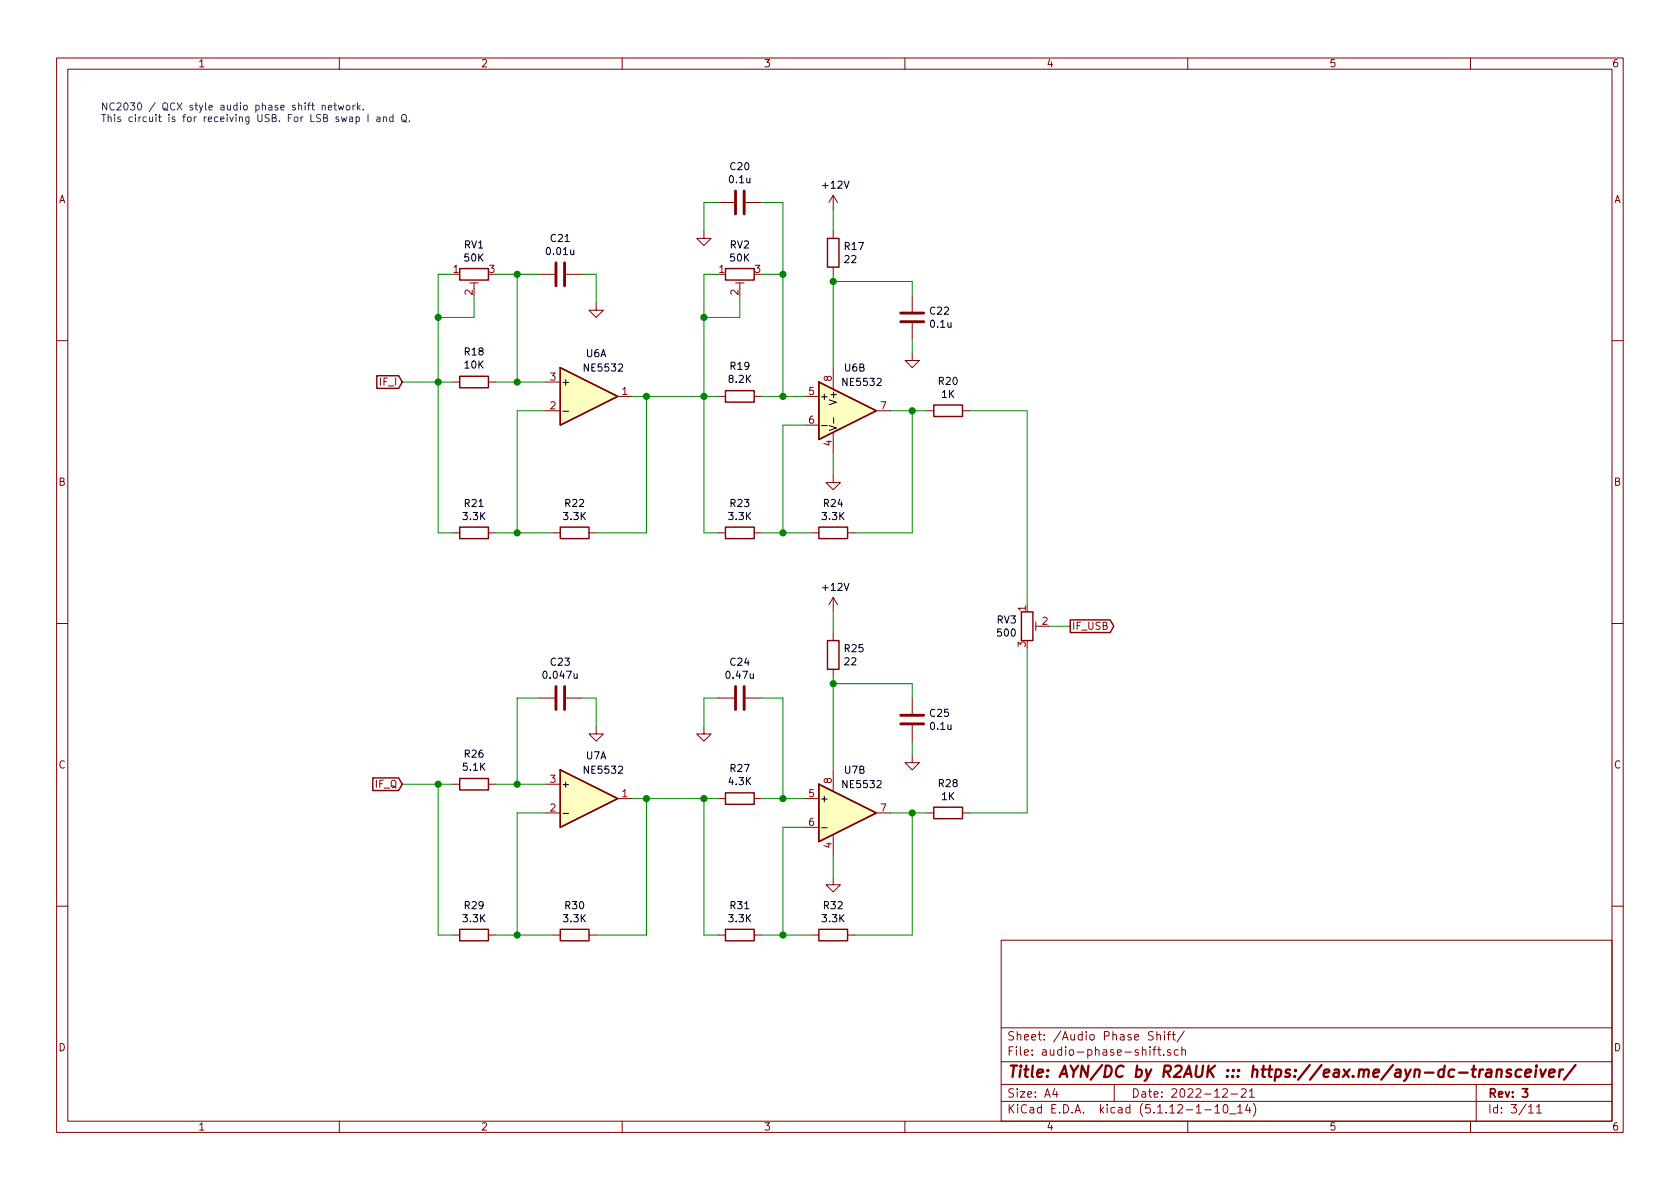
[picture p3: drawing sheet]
EESchema Schematic File Version 4
EELAYER 30 0
EELAYER END
$Descr A4 11693 8268
encoding utf-8
Sheet 3 11
Title "AYN/DC by R2AUK ::: https://eax.me/ayn-dc-transceiver/"
Date "2022-12-21"
Rev "3"
Comp ""
Comment1 ""
Comment2 ""
Comment3 ""
Comment4 ""
$EndDescr
$Comp
L Amplifier_Operational:NE5532 U6
U 1 1
P 4100 2750
F 0 "U6" H 4150 3050 50  0000 C CNN
F 1 "NE5532" H 4200 2950 50  0000 C CNN
F 2 "Package_SO:SOIC-8_5.23x5.23mm_P1.27mm" H 4100 2750 50  0001 C CNN
F 3 "http://www.ti.com/lit/ds/symlink/ne5532.pdf" H 4100 2750 50  0001 C CNN
	1    4100 2750
	1    0    0    -1  
$EndComp
$Comp
L Amplifier_Operational:NE5532 U?
U 2 1
P 5900 2850
AR Path="/635E77F3/63778B53" Ref="U?"  Part="2" 
AR Path="/6376AB9B/63778B53" Ref="U6"  Part="2" 
F 0 "U6" H 5950 3150 50  0000 C CNN
F 1 "NE5532" H 6000 3050 50  0000 C CNN
F 2 "Package_SO:SOIC-8_5.23x5.23mm_P1.27mm" H 5900 2850 50  0001 C CNN
F 3 "http://www.ti.com/lit/ds/symlink/ne5532.pdf" H 5900 2850 50  0001 C CNN
	2    5900 2850
	1    0    0    -1  
$EndComp
$Comp
L Amplifier_Operational:NE5532 U6
U 3 1
P 5900 2850
F 0 "U6" H 5858 2896 50  0001 L CNN
F 1 "NE5532" H 5858 2805 50  0001 L CNN
F 2 "Package_SO:SOIC-8_5.23x5.23mm_P1.27mm" H 5900 2850 50  0001 C CNN
F 3 "http://www.ti.com/lit/ds/symlink/ne5532.pdf" H 5900 2850 50  0001 C CNN
	3    5900 2850
	1    0    0    -1  
$EndComp
$Comp
L power:GND #PWR055
U 1 1
P 5800 3300
F 0 "#PWR055" H 5800 3050 50  0001 C CNN
F 1 "GND" H 5805 3127 50  0001 C CNN
F 2 "" H 5800 3300 50  0001 C CNN
F 3 "" H 5800 3300 50  0001 C CNN
	1    5800 3300
	1    0    0    -1  
$EndComp
Wire Wire Line
	5800 3300 5800 3150
$Comp
L Device:C C22
U 1 1
P 6350 2200
F 0 "C22" H 6465 2246 50  0000 L CNN
F 1 "0.1u" H 6465 2155 50  0000 L CNN
F 2 "Capacitor_SMD:C_0805_2012Metric_Pad1.15x1.40mm_HandSolder" H 6388 2050 50  0001 C CNN
F 3 "~" H 6350 2200 50  0001 C CNN
	1    6350 2200
	1    0    0    -1  
$EndComp
$Comp
L power:+12V #PWR051
U 1 1
P 5800 1450
F 0 "#PWR051" H 5800 1300 50  0001 C CNN
F 1 "+12V" H 5815 1623 50  0000 C CNN
F 2 "" H 5800 1450 50  0001 C CNN
F 3 "" H 5800 1450 50  0001 C CNN
	1    5800 1450
	1    0    0    -1  
$EndComp
Wire Wire Line
	5800 1450 5800 1600
$Comp
L power:GND #PWR054
U 1 1
P 6350 2450
F 0 "#PWR054" H 6350 2200 50  0001 C CNN
F 1 "GND" H 6355 2277 50  0001 C CNN
F 2 "" H 6350 2450 50  0001 C CNN
F 3 "" H 6350 2450 50  0001 C CNN
	1    6350 2450
	1    0    0    -1  
$EndComp
Wire Wire Line
	6350 2450 6350 2350
Wire Wire Line
	6350 2050 6350 1950
Text GLabel 2800 2650 0    50   Input ~ 0
IF_I
Wire Wire Line
	5800 1900 5800 1950
Wire Wire Line
	6350 1950 5800 1950
Connection ~ 5800 1950
Wire Wire Line
	5800 1950 5800 2550
Text Notes 700  850  0    50   ~ 0
NC2030 / QCX style audio phase shift network.\nThis circuit is for receiving USB. For LSB swap I and Q.
$Comp
L Device:R R24
U 1 1
P 5800 3700
F 0 "R24" V 5593 3700 50  0000 C CNN
F 1 "3.3K" V 5684 3700 50  0000 C CNN
F 2 "Resistor_SMD:R_0805_2012Metric_Pad1.15x1.40mm_HandSolder" V 5730 3700 50  0001 C CNN
F 3 "~" H 5800 3700 50  0001 C CNN
	1    5800 3700
	0    1    1    0   
$EndComp
$Comp
L Device:R R23
U 1 1
P 5150 3700
F 0 "R23" V 4943 3700 50  0000 C CNN
F 1 "3.3K" V 5034 3700 50  0000 C CNN
F 2 "Resistor_SMD:R_0805_2012Metric_Pad1.15x1.40mm_HandSolder" V 5080 3700 50  0001 C CNN
F 3 "~" H 5150 3700 50  0001 C CNN
	1    5150 3700
	0    1    1    0   
$EndComp
$Comp
L Device:R R17
U 1 1
P 5800 1750
F 0 "R17" H 5870 1796 50  0000 L CNN
F 1 "22" H 5870 1705 50  0000 L CNN
F 2 "Resistor_SMD:R_0805_2012Metric_Pad1.15x1.40mm_HandSolder" V 5730 1750 50  0001 C CNN
F 3 "~" H 5800 1750 50  0001 C CNN
	1    5800 1750
	1    0    0    -1  
$EndComp
Wire Wire Line
	6200 2850 6350 2850
Wire Wire Line
	6350 2850 6350 3700
Wire Wire Line
	5450 3700 5450 2950
Wire Wire Line
	5450 2950 5600 2950
Wire Wire Line
	5450 3700 5300 3700
$Comp
L Device:R R19
U 1 1
P 5150 2750
F 0 "R19" V 5357 2750 50  0000 C CNN
F 1 "8.2K" V 5266 2750 50  0000 C CNN
F 2 "Resistor_SMD:R_0805_2012Metric_Pad1.15x1.40mm_HandSolder" V 5080 2750 50  0001 C CNN
F 3 "~" H 5150 2750 50  0001 C CNN
	1    5150 2750
	0    1    -1   0   
$EndComp
Wire Wire Line
	5000 2750 4900 2750
Wire Wire Line
	5000 3700 4900 3700
Wire Wire Line
	4900 3700 4900 2750
Connection ~ 4900 2750
Wire Wire Line
	4900 2750 4500 2750
$Comp
L Device:R R22
U 1 1
P 4000 3700
F 0 "R22" V 3793 3700 50  0000 C CNN
F 1 "3.3K" V 3884 3700 50  0000 C CNN
F 2 "Resistor_SMD:R_0805_2012Metric_Pad1.15x1.40mm_HandSolder" V 3930 3700 50  0001 C CNN
F 3 "~" H 4000 3700 50  0001 C CNN
	1    4000 3700
	0    1    1    0   
$EndComp
$Comp
L Device:R R21
U 1 1
P 3300 3700
F 0 "R21" V 3093 3700 50  0000 C CNN
F 1 "3.3K" V 3184 3700 50  0000 C CNN
F 2 "Resistor_SMD:R_0805_2012Metric_Pad1.15x1.40mm_HandSolder" V 3230 3700 50  0001 C CNN
F 3 "~" H 3300 3700 50  0001 C CNN
	1    3300 3700
	0    1    1    0   
$EndComp
Wire Wire Line
	3600 3700 3450 3700
Wire Wire Line
	3150 3700 3050 3700
Wire Wire Line
	4500 2750 4500 3700
Connection ~ 4500 2750
Wire Wire Line
	4500 2750 4400 2750
Wire Wire Line
	3600 2850 3800 2850
Wire Wire Line
	3600 2850 3600 3700
$Comp
L Device:R R18
U 1 1
P 3300 2650
F 0 "R18" V 3507 2650 50  0000 C CNN
F 1 "10K" V 3416 2650 50  0000 C CNN
F 2 "Resistor_SMD:R_0805_2012Metric_Pad1.15x1.40mm_HandSolder" V 3230 2650 50  0001 C CNN
F 3 "~" H 3300 2650 50  0001 C CNN
	1    3300 2650
	0    1    -1   0   
$EndComp
Wire Wire Line
	3050 2650 3150 2650
Wire Wire Line
	3050 2650 3050 3700
Wire Wire Line
	3450 2650 3600 2650
Wire Wire Line
	2800 2650 3050 2650
Connection ~ 3050 2650
$Comp
L Device:R R20
U 1 1
P 6600 2850
F 0 "R20" V 6393 2850 50  0000 C CNN
F 1 "1K" V 6484 2850 50  0000 C CNN
F 2 "Resistor_SMD:R_0805_2012Metric_Pad1.15x1.40mm_HandSolder" V 6530 2850 50  0001 C CNN
F 3 "~" H 6600 2850 50  0001 C CNN
	1    6600 2850
	0    1    1    0   
$EndComp
Wire Wire Line
	6450 2850 6350 2850
Connection ~ 6350 2850
$Comp
L Device:R_POT_TRIM RV1
U 1 1
P 3300 1900
F 0 "RV1" V 3093 1900 50  0000 C CNN
F 1 "50K" V 3184 1900 50  0000 C CNN
F 2 "Potentiometer_THT:Potentiometer_Bourns_3296W_Vertical" H 3300 1900 50  0001 C CNN
F 3 "~" H 3300 1900 50  0001 C CNN
	1    3300 1900
	0    -1   1    0   
$EndComp
Wire Wire Line
	3050 2650 3050 2200
Wire Wire Line
	3050 1900 3150 1900
Wire Wire Line
	3300 2050 3300 2200
Wire Wire Line
	3300 2200 3050 2200
Connection ~ 3050 2200
Wire Wire Line
	3050 2200 3050 1900
Wire Wire Line
	3600 2650 3600 1900
Wire Wire Line
	3600 1900 3450 1900
Connection ~ 3600 2650
Wire Wire Line
	3600 2650 3800 2650
$Comp
L Device:C C21
U 1 1
P 3900 1900
F 0 "C21" V 3648 1900 50  0000 C CNN
F 1 "0.01u" V 3739 1900 50  0000 C CNN
F 2 "Capacitor_SMD:C_0805_2012Metric_Pad1.15x1.40mm_HandSolder" H 3938 1750 50  0001 C CNN
F 3 "~" H 3900 1900 50  0001 C CNN
	1    3900 1900
	0    1    1    0   
$EndComp
$Comp
L power:GND #PWR053
U 1 1
P 4150 2100
F 0 "#PWR053" H 4150 1850 50  0001 C CNN
F 1 "GND" H 4155 1927 50  0001 C CNN
F 2 "" H 4150 2100 50  0001 C CNN
F 3 "" H 4150 2100 50  0001 C CNN
	1    4150 2100
	1    0    0    -1  
$EndComp
Wire Wire Line
	4150 2100 4150 1900
Wire Wire Line
	4150 1900 4050 1900
Wire Wire Line
	3750 1900 3600 1900
Connection ~ 3600 1900
$Comp
L Device:R_POT_TRIM RV2
U 1 1
P 5150 1900
F 0 "RV2" V 4943 1900 50  0000 C CNN
F 1 "50K" V 5034 1900 50  0000 C CNN
F 2 "Potentiometer_THT:Potentiometer_Bourns_3296W_Vertical" H 5150 1900 50  0001 C CNN
F 3 "~" H 5150 1900 50  0001 C CNN
	1    5150 1900
	0    -1   1    0   
$EndComp
Wire Wire Line
	4900 1900 5000 1900
Wire Wire Line
	5150 2050 5150 2200
Wire Wire Line
	5150 2200 4900 2200
Connection ~ 4900 2200
Wire Wire Line
	4900 2200 4900 1900
Wire Wire Line
	5450 1900 5300 1900
Wire Wire Line
	5300 2750 5450 2750
Wire Wire Line
	5450 1900 5450 2750
Connection ~ 5450 2750
Wire Wire Line
	5450 2750 5600 2750
Wire Wire Line
	4900 2200 4900 2750
$Comp
L Device:C C20
U 1 1
P 5150 1400
F 0 "C20" V 4898 1400 50  0000 C CNN
F 1 "0.1u" V 4989 1400 50  0000 C CNN
F 2 "Capacitor_SMD:C_0805_2012Metric_Pad1.15x1.40mm_HandSolder" H 5188 1250 50  0001 C CNN
F 3 "~" H 5150 1400 50  0001 C CNN
	1    5150 1400
	0    1    1    0   
$EndComp
$Comp
L power:GND #PWR052
U 1 1
P 4900 1600
F 0 "#PWR052" H 4900 1350 50  0001 C CNN
F 1 "GND" H 4905 1427 50  0001 C CNN
F 2 "" H 4900 1600 50  0001 C CNN
F 3 "" H 4900 1600 50  0001 C CNN
	1    4900 1600
	1    0    0    -1  
$EndComp
Wire Wire Line
	4900 1600 4900 1400
Wire Wire Line
	4900 1400 5000 1400
Wire Wire Line
	5450 1900 5450 1400
Wire Wire Line
	5450 1400 5300 1400
Connection ~ 5450 1900
$Comp
L Amplifier_Operational:NE5532 U7
U 1 1
P 4100 5550
F 0 "U7" H 4150 5850 50  0000 C CNN
F 1 "NE5532" H 4200 5750 50  0000 C CNN
F 2 "Package_SO:SOIC-8_5.23x5.23mm_P1.27mm" H 4100 5550 50  0001 C CNN
F 3 "http://www.ti.com/lit/ds/symlink/ne5532.pdf" H 4100 5550 50  0001 C CNN
	1    4100 5550
	1    0    0    -1  
$EndComp
$Comp
L Amplifier_Operational:NE5532 U?
U 2 1
P 5900 5650
AR Path="/635E77F3/6383BD57" Ref="U?"  Part="2" 
AR Path="/6376AB9B/6383BD57" Ref="U7"  Part="2" 
F 0 "U7" H 5950 5950 50  0000 C CNN
F 1 "NE5532" H 6000 5850 50  0000 C CNN
F 2 "Package_SO:SOIC-8_5.23x5.23mm_P1.27mm" H 5900 5650 50  0001 C CNN
F 3 "http://www.ti.com/lit/ds/symlink/ne5532.pdf" H 5900 5650 50  0001 C CNN
	2    5900 5650
	1    0    0    -1  
$EndComp
$Comp
L Amplifier_Operational:NE5532 U7
U 3 1
P 5900 5650
F 0 "U7" H 5858 5696 50  0001 L CNN
F 1 "NE5532" H 5858 5605 50  0001 L CNN
F 2 "Package_SO:SOIC-8_5.23x5.23mm_P1.27mm" H 5900 5650 50  0001 C CNN
F 3 "http://www.ti.com/lit/ds/symlink/ne5532.pdf" H 5900 5650 50  0001 C CNN
	3    5900 5650
	1    0    0    -1  
$EndComp
$Comp
L power:GND #PWR060
U 1 1
P 5800 6100
F 0 "#PWR060" H 5800 5850 50  0001 C CNN
F 1 "GND" H 5805 5927 50  0001 C CNN
F 2 "" H 5800 6100 50  0001 C CNN
F 3 "" H 5800 6100 50  0001 C CNN
	1    5800 6100
	1    0    0    -1  
$EndComp
Wire Wire Line
	5800 6100 5800 5950
$Comp
L Device:C C25
U 1 1
P 6350 5000
F 0 "C25" H 6465 5046 50  0000 L CNN
F 1 "0.1u" H 6465 4955 50  0000 L CNN
F 2 "Capacitor_SMD:C_0805_2012Metric_Pad1.15x1.40mm_HandSolder" H 6388 4850 50  0001 C CNN
F 3 "~" H 6350 5000 50  0001 C CNN
	1    6350 5000
	1    0    0    -1  
$EndComp
$Comp
L power:+12V #PWR056
U 1 1
P 5800 4250
F 0 "#PWR056" H 5800 4100 50  0001 C CNN
F 1 "+12V" H 5815 4423 50  0000 C CNN
F 2 "" H 5800 4250 50  0001 C CNN
F 3 "" H 5800 4250 50  0001 C CNN
	1    5800 4250
	1    0    0    -1  
$EndComp
Wire Wire Line
	5800 4250 5800 4400
$Comp
L power:GND #PWR059
U 1 1
P 6350 5250
F 0 "#PWR059" H 6350 5000 50  0001 C CNN
F 1 "GND" H 6355 5077 50  0001 C CNN
F 2 "" H 6350 5250 50  0001 C CNN
F 3 "" H 6350 5250 50  0001 C CNN
	1    6350 5250
	1    0    0    -1  
$EndComp
Wire Wire Line
	6350 5250 6350 5150
Wire Wire Line
	6350 4850 6350 4750
Text GLabel 2800 5450 0    50   Input ~ 0
IF_Q
Wire Wire Line
	5800 4700 5800 4750
Wire Wire Line
	6350 4750 5800 4750
Connection ~ 5800 4750
Wire Wire Line
	5800 4750 5800 5350
$Comp
L Device:R R32
U 1 1
P 5800 6500
F 0 "R32" V 5593 6500 50  0000 C CNN
F 1 "3.3K" V 5684 6500 50  0000 C CNN
F 2 "Resistor_SMD:R_0805_2012Metric_Pad1.15x1.40mm_HandSolder" V 5730 6500 50  0001 C CNN
F 3 "~" H 5800 6500 50  0001 C CNN
	1    5800 6500
	0    1    1    0   
$EndComp
$Comp
L Device:R R31
U 1 1
P 5150 6500
F 0 "R31" V 4943 6500 50  0000 C CNN
F 1 "3.3K" V 5034 6500 50  0000 C CNN
F 2 "Resistor_SMD:R_0805_2012Metric_Pad1.15x1.40mm_HandSolder" V 5080 6500 50  0001 C CNN
F 3 "~" H 5150 6500 50  0001 C CNN
	1    5150 6500
	0    1    1    0   
$EndComp
$Comp
L Device:R R25
U 1 1
P 5800 4550
F 0 "R25" H 5870 4596 50  0000 L CNN
F 1 "22" H 5870 4505 50  0000 L CNN
F 2 "Resistor_SMD:R_0805_2012Metric_Pad1.15x1.40mm_HandSolder" V 5730 4550 50  0001 C CNN
F 3 "~" H 5800 4550 50  0001 C CNN
	1    5800 4550
	1    0    0    -1  
$EndComp
Wire Wire Line
	6200 5650 6350 5650
Wire Wire Line
	6350 5650 6350 6500
Wire Wire Line
	5450 6500 5450 5750
Wire Wire Line
	5450 5750 5600 5750
Wire Wire Line
	5450 6500 5300 6500
$Comp
L Device:R R27
U 1 1
P 5150 5550
F 0 "R27" V 5357 5550 50  0000 C CNN
F 1 "4.3K" V 5266 5550 50  0000 C CNN
F 2 "Resistor_SMD:R_0805_2012Metric_Pad1.15x1.40mm_HandSolder" V 5080 5550 50  0001 C CNN
F 3 "~" H 5150 5550 50  0001 C CNN
	1    5150 5550
	0    1    -1   0   
$EndComp
Wire Wire Line
	5000 5550 4900 5550
Wire Wire Line
	5000 6500 4900 6500
Wire Wire Line
	4900 6500 4900 5550
Connection ~ 4900 5550
Wire Wire Line
	4900 5550 4500 5550
$Comp
L Device:R R30
U 1 1
P 4000 6500
F 0 "R30" V 3793 6500 50  0000 C CNN
F 1 "3.3K" V 3884 6500 50  0000 C CNN
F 2 "Resistor_SMD:R_0805_2012Metric_Pad1.15x1.40mm_HandSolder" V 3930 6500 50  0001 C CNN
F 3 "~" H 4000 6500 50  0001 C CNN
	1    4000 6500
	0    1    1    0   
$EndComp
$Comp
L Device:R R29
U 1 1
P 3300 6500
F 0 "R29" V 3093 6500 50  0000 C CNN
F 1 "3.3K" V 3184 6500 50  0000 C CNN
F 2 "Resistor_SMD:R_0805_2012Metric_Pad1.15x1.40mm_HandSolder" V 3230 6500 50  0001 C CNN
F 3 "~" H 3300 6500 50  0001 C CNN
	1    3300 6500
	0    1    1    0   
$EndComp
Wire Wire Line
	3600 6500 3450 6500
Wire Wire Line
	3150 6500 3050 6500
Wire Wire Line
	4500 5550 4500 6500
Connection ~ 4500 5550
Wire Wire Line
	4500 5550 4400 5550
Wire Wire Line
	3600 5650 3800 5650
Wire Wire Line
	3600 5650 3600 6500
$Comp
L Device:R R26
U 1 1
P 3300 5450
F 0 "R26" V 3507 5450 50  0000 C CNN
F 1 "5.1K" V 3416 5450 50  0000 C CNN
F 2 "Resistor_SMD:R_0805_2012Metric_Pad1.15x1.40mm_HandSolder" V 3230 5450 50  0001 C CNN
F 3 "~" H 3300 5450 50  0001 C CNN
	1    3300 5450
	0    1    -1   0   
$EndComp
Wire Wire Line
	3050 5450 3150 5450
Wire Wire Line
	3050 5450 3050 6500
Wire Wire Line
	2800 5450 3050 5450
Connection ~ 3050 5450
$Comp
L Device:R R28
U 1 1
P 6600 5650
F 0 "R28" V 6393 5650 50  0000 C CNN
F 1 "1K" V 6484 5650 50  0000 C CNN
F 2 "Resistor_SMD:R_0805_2012Metric_Pad1.15x1.40mm_HandSolder" V 6530 5650 50  0001 C CNN
F 3 "~" H 6600 5650 50  0001 C CNN
	1    6600 5650
	0    1    1    0   
$EndComp
Wire Wire Line
	6450 5650 6350 5650
Connection ~ 6350 5650
$Comp
L Device:C C23
U 1 1
P 3900 4850
F 0 "C23" V 3648 4850 50  0000 C CNN
F 1 "0.047u" V 3739 4850 50  0000 C CNN
F 2 "Capacitor_SMD:C_0805_2012Metric_Pad1.15x1.40mm_HandSolder" H 3938 4700 50  0001 C CNN
F 3 "~" H 3900 4850 50  0001 C CNN
	1    3900 4850
	0    1    1    0   
$EndComp
$Comp
L power:GND #PWR057
U 1 1
P 4150 5050
F 0 "#PWR057" H 4150 4800 50  0001 C CNN
F 1 "GND" H 4155 4877 50  0001 C CNN
F 2 "" H 4150 5050 50  0001 C CNN
F 3 "" H 4150 5050 50  0001 C CNN
	1    4150 5050
	1    0    0    -1  
$EndComp
Wire Wire Line
	4150 5050 4150 4850
Wire Wire Line
	4150 4850 4050 4850
Wire Wire Line
	3750 4850 3600 4850
$Comp
L Device:C C24
U 1 1
P 5150 4850
F 0 "C24" V 4898 4850 50  0000 C CNN
F 1 "0.47u" V 4989 4850 50  0000 C CNN
F 2 "Capacitor_SMD:C_0805_2012Metric_Pad1.15x1.40mm_HandSolder" H 5188 4700 50  0001 C CNN
F 3 "~" H 5150 4850 50  0001 C CNN
	1    5150 4850
	0    1    1    0   
$EndComp
$Comp
L power:GND #PWR058
U 1 1
P 4900 5050
F 0 "#PWR058" H 4900 4800 50  0001 C CNN
F 1 "GND" H 4905 4877 50  0001 C CNN
F 2 "" H 4900 5050 50  0001 C CNN
F 3 "" H 4900 5050 50  0001 C CNN
	1    4900 5050
	1    0    0    -1  
$EndComp
Wire Wire Line
	4900 5050 4900 4850
Wire Wire Line
	4900 4850 5000 4850
Wire Wire Line
	5450 4850 5300 4850
Wire Wire Line
	5300 5550 5450 5550
Wire Wire Line
	3450 5450 3600 5450
Wire Wire Line
	5450 4850 5450 5550
Connection ~ 5450 5550
Wire Wire Line
	5450 5550 5600 5550
Wire Wire Line
	3600 4850 3600 5450
Connection ~ 3600 5450
Wire Wire Line
	3600 5450 3800 5450
Text GLabel 7450 4350 2    50   Output ~ 0
IF_USB
Wire Wire Line
	6750 5650 7150 5650
Wire Wire Line
	7150 5650 7150 4500
Wire Wire Line
	7150 4200 7150 2850
Wire Wire Line
	7150 2850 6750 2850
Wire Wire Line
	7450 4350 7300 4350
$Comp
L Device:R_POT_TRIM RV3
U 1 1
P 7150 4350
F 0 "RV3" H 7081 4396 50  0000 R CNN
F 1 "500" H 7081 4305 50  0000 R CNN
F 2 "Potentiometer_THT:Potentiometer_Bourns_3296W_Vertical" H 7150 4350 50  0001 C CNN
F 3 "~" H 7150 4350 50  0001 C CNN
	1    7150 4350
	1    0    0    -1  
$EndComp
Wire Wire Line
	3850 3700 3600 3700
Connection ~ 3600 3700
Wire Wire Line
	4150 3700 4500 3700
Wire Wire Line
	5650 3700 5450 3700
Connection ~ 5450 3700
Wire Wire Line
	5950 3700 6350 3700
Wire Wire Line
	5650 6500 5450 6500
Connection ~ 5450 6500
Wire Wire Line
	5950 6500 6350 6500
Wire Wire Line
	4150 6500 4500 6500
Wire Wire Line
	3850 6500 3600 6500
Connection ~ 3600 6500
$EndSCHEMATC
